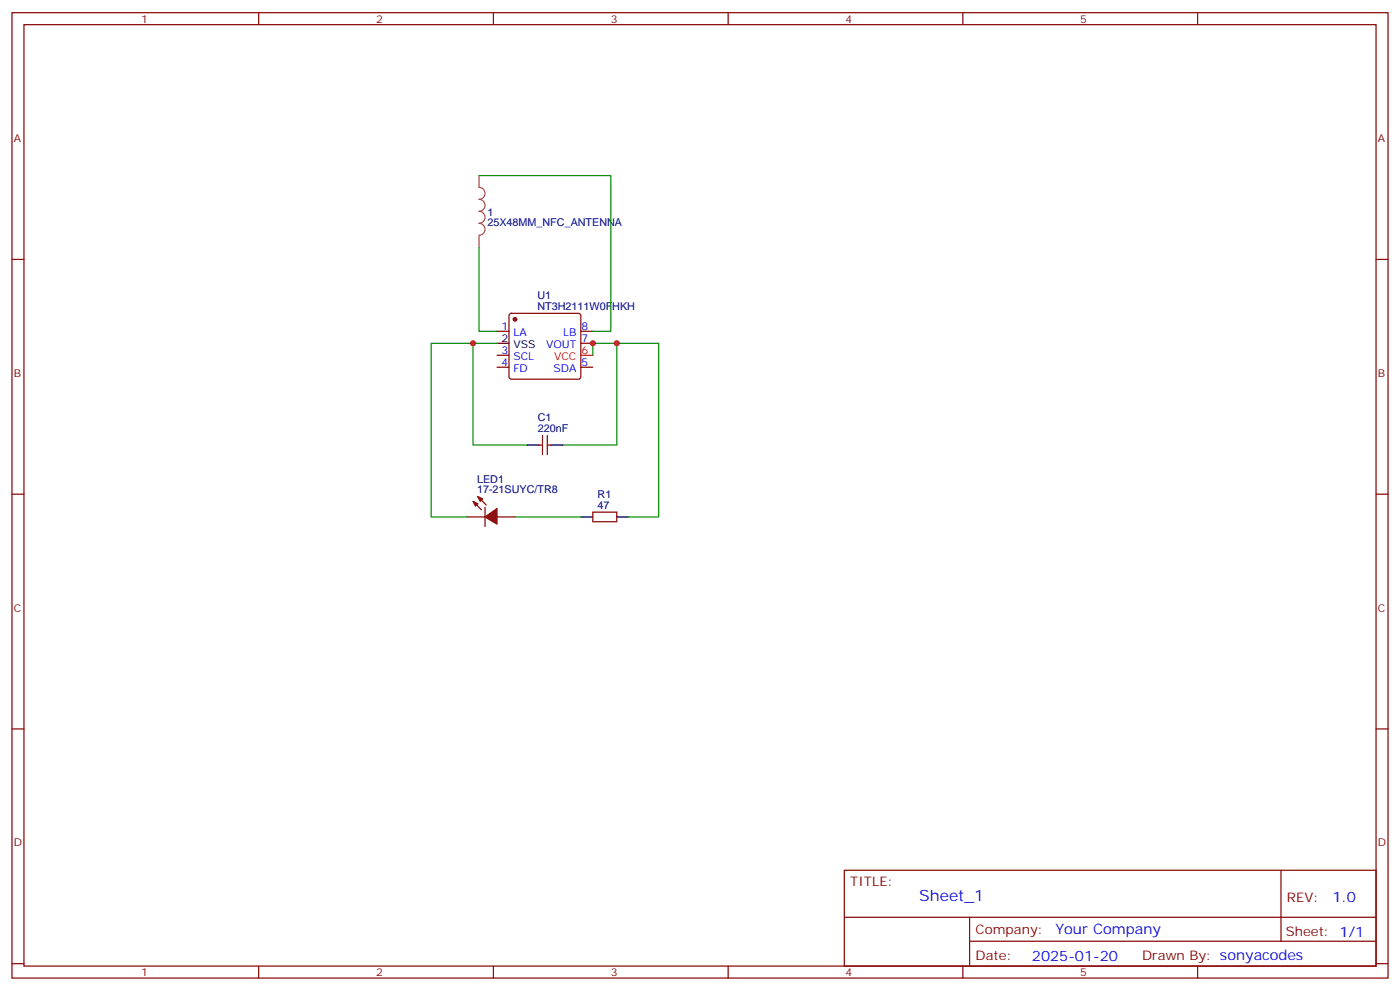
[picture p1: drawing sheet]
<svg xmlns="http://www.w3.org/2000/svg" width="412mm" height="292mm" viewBox="0 0 412 292" stroke-linecap="round" stroke-linejoin="round" font-family="sans-serif">
<g fill="none" stroke="#870000" stroke-width=".35">
<path d="M3.5 3.7h405.4v284.4h-405.4zM7.1 7.3h398.2v277.3h-398.2zM76.2 3.7v3.6M145.3 3.7v3.6M214.5 3.7v3.6M283.6 3.7v3.6M352.8 3.7v3.6M3.5 76.4h3.6M405.3 76.4h3.6M146.4 97.6h3.5M150.2 92.5l.4-.2h19.8l.5 .2 .2 .5v18l-.2 .5-.5 .2h-19.8l-.5-.2-.2-.5v-18zM171.1 97.6h3.5"/>
<path d="M146.4 108.2h3.5M146.4 104.6h3.5M171.1 101.1h3.5M171.1 108.2h3.5M158.7 131.1h1.1M159.8 128.3v5.6M161.2 128.3v5.6M161.2 131.1h1.1M3.5 145.6h3.6M137.6 152.3h5.3M139.3 147.7l2.5 2.4M140.8 146.3l2.4 2.4"/>
<path d="M142.9 149.4v5.7M146.4 152.3h5.3M174.6 150.8h7.1v2.9h-7.1zM405.3 145.6h3.6M3.5 214.7h3.6M405.3 214.7h3.6M248.7 256.3h156.6v28.3h-156.6zM377.3 256.4v20.8M248.7 270.2h156.5M285.6 277.2h119.6M285.6 270.2v14.1M3.5 283.8h3.6"/>
<path d="M76.2 284.6v3.5M145.3 284.6v3.5M214.5 284.6v3.5M283.6 284.6v3.5M352.8 284.6v3.5M405.3 283.8h3.6"/>
</g>
<path d="M171.1 104.6h3.5" fill="none" stroke="#f00" stroke-width=".35"/>
<path d="M146.4 101.1h3.5M155.2 131.1h3.5M162.3 131.1h3.5M171.1 152.3h3.5M181.7 152.3h3.5" fill="none" stroke="#000" stroke-width=".35"/>
<g fill="#870000" stroke="#870000" stroke-width=".35">
<path d="M139.3 147.7l1.5 .7-.7 .7z"/>
<path d="M140.8 146.3l1.4 .7-.7 .7z"/>
<path d="M142.9 152.3l3.5-2.5v4.6z"/>
<circle cx="151.7" cy="94.1" r=".53"/>
</g>
<path d="M141.1 51.7v3.5a1.76 1.76 0 0 1 1.8 1.8 1.76 1.76 0 0 1-1.8 1.7 1.76 1.76 0 0 1 1.8 1.8 1.76 1.76 0 0 1-1.8 1.7 1.76 1.76 0 0 1 1.8 1.8 1.76 1.76 0 0 1-1.8 1.8 1.76 1.76 0 0 1 1.8 1.7 1.76 1.76 0 0 1-1.8 1.8M141.1 69.4v3.5" fill="none" stroke="#a64a4a" stroke-width=".35"/>
<path d="M141.1 51.7h38.8v45.9h-5.3M141.1 72.9v24.7h5.3M139.3 101.1h-12.3v51.2h10.6M146.4 101.1h-7.1v30h15.9M174.6 104.6v-3.5h7.1v30h-15.9M181.7 101.1h12.3v51.2h-8.8M151.7 152.3h19.4" fill="none" stroke="#008700" stroke-width=".35"/>
<g fill="#c00">
<circle cx="174.6" cy="101.1" r=".88"/>
<circle cx="139.3" cy="101.1" r=".88"/>
<circle cx="181.7" cy="101.1" r=".88"/>
</g>
<text font-size="4.6" fill="#00f" x="270.8" y="265.4">Sheet_1</text>
<g font-size="4.2" fill="#00f">
<text x="392.5" y="265.6">1.0</text>
<text x="310.9" y="275.2">Your Company</text>
<text x="304" y="283">2025-01-20</text>
</g>
<g font-size="3.9" fill="#800">
<text x="250.5" y="260.9">TITLE:</text>
<text x="379.1" y="265.6">REV:</text>
<text x="287.4" y="275.1">Company:</text>
<text x="378.7" y="275.7">Sheet: 1/1</text>
<text x="287.4" y="282.8">Date:</text>
<text x="336.4" y="282.9">Draw</text>
<text x="346.6" y="282.9">n By: sonyacodes</text>
</g>
<g font-size="3.2" fill="#800">
<text x="41.6" y="6.7">1</text>
<text x="110.8" y="6.7">2</text>
<text x="179.9" y="6.7">3</text>
<text x="249.1" y="6.7">4</text>
<text x="318.2" y="6.7">5</text>
<text x="4.1" y="41.8">A</text>
<text x="405.9" y="41.8">A</text>
<text x="4.1" y="111">B</text>
<text x="405.9" y="111">B</text>
<text x="4.1" y="180.1">C</text>
<text x="405.9" y="180.1">C</text>
<text x="4.1" y="249.3">D</text>
<text x="405.9" y="249.3">D</text>
<text x="41.6" y="287.5">1</text>
<text x="110.8" y="287.5">2</text>
<text x="179.9" y="287.5">3</text>
<text x="249.1" y="287.5">4</text>
<text x="318.2" y="287.5">5</text>
</g>
<g font-size="3.2" fill="#000080">
<text x="143.6" y="63.5">1</text>
<text x="143.6" y="66.6">25X48MM_NFC_ANTENNA</text>
<text x="158.3" y="88">U1</text>
<text x="158.3" y="91.2">NT3H2111W0FHKH</text>
<text x="158.4" y="124">C1</text>
<text x="158.4" y="127.2">220nF</text>
<text x="140.5" y="142.1">LED1</text>
<text x="140.5" y="145.2">17-21SUYC/TR8</text>
<text x="176" y="149.8">47</text>
<text x="176" y="146.7">R1</text>
</g>
<g font-size="3.2">
<text x="147.7" y="100.8">2</text>
<text x="151.2" y="102.5">VSS</text>
</g>
<g font-size="3.2" fill="#00f">
<text x="147.7" y="97.2">1</text>
<text x="151.2" y="99">LA</text>
<text x="165.9" y="99">LB</text>
<text x="171.3" y="97.2">8</text>
<text x="171.3" y="100.8">7</text>
<text x="147.7" y="107.8">4</text>
<text x="147.7" y="104.3">3</text>
<text x="151.2" y="106">SCL</text>
<text x="160.8" y="102.5">VOUT</text>
<text x="171.3" y="107.8">5</text>
<text x="151.2" y="109.6">FD</text>
<text x="163" y="109.6">SDA</text>
</g>
<g font-size="3.2" fill="#f00">
<text x="163.2" y="106">VCC</text>
<text x="171.3" y="104.3">6</text>
</g>
</svg>
